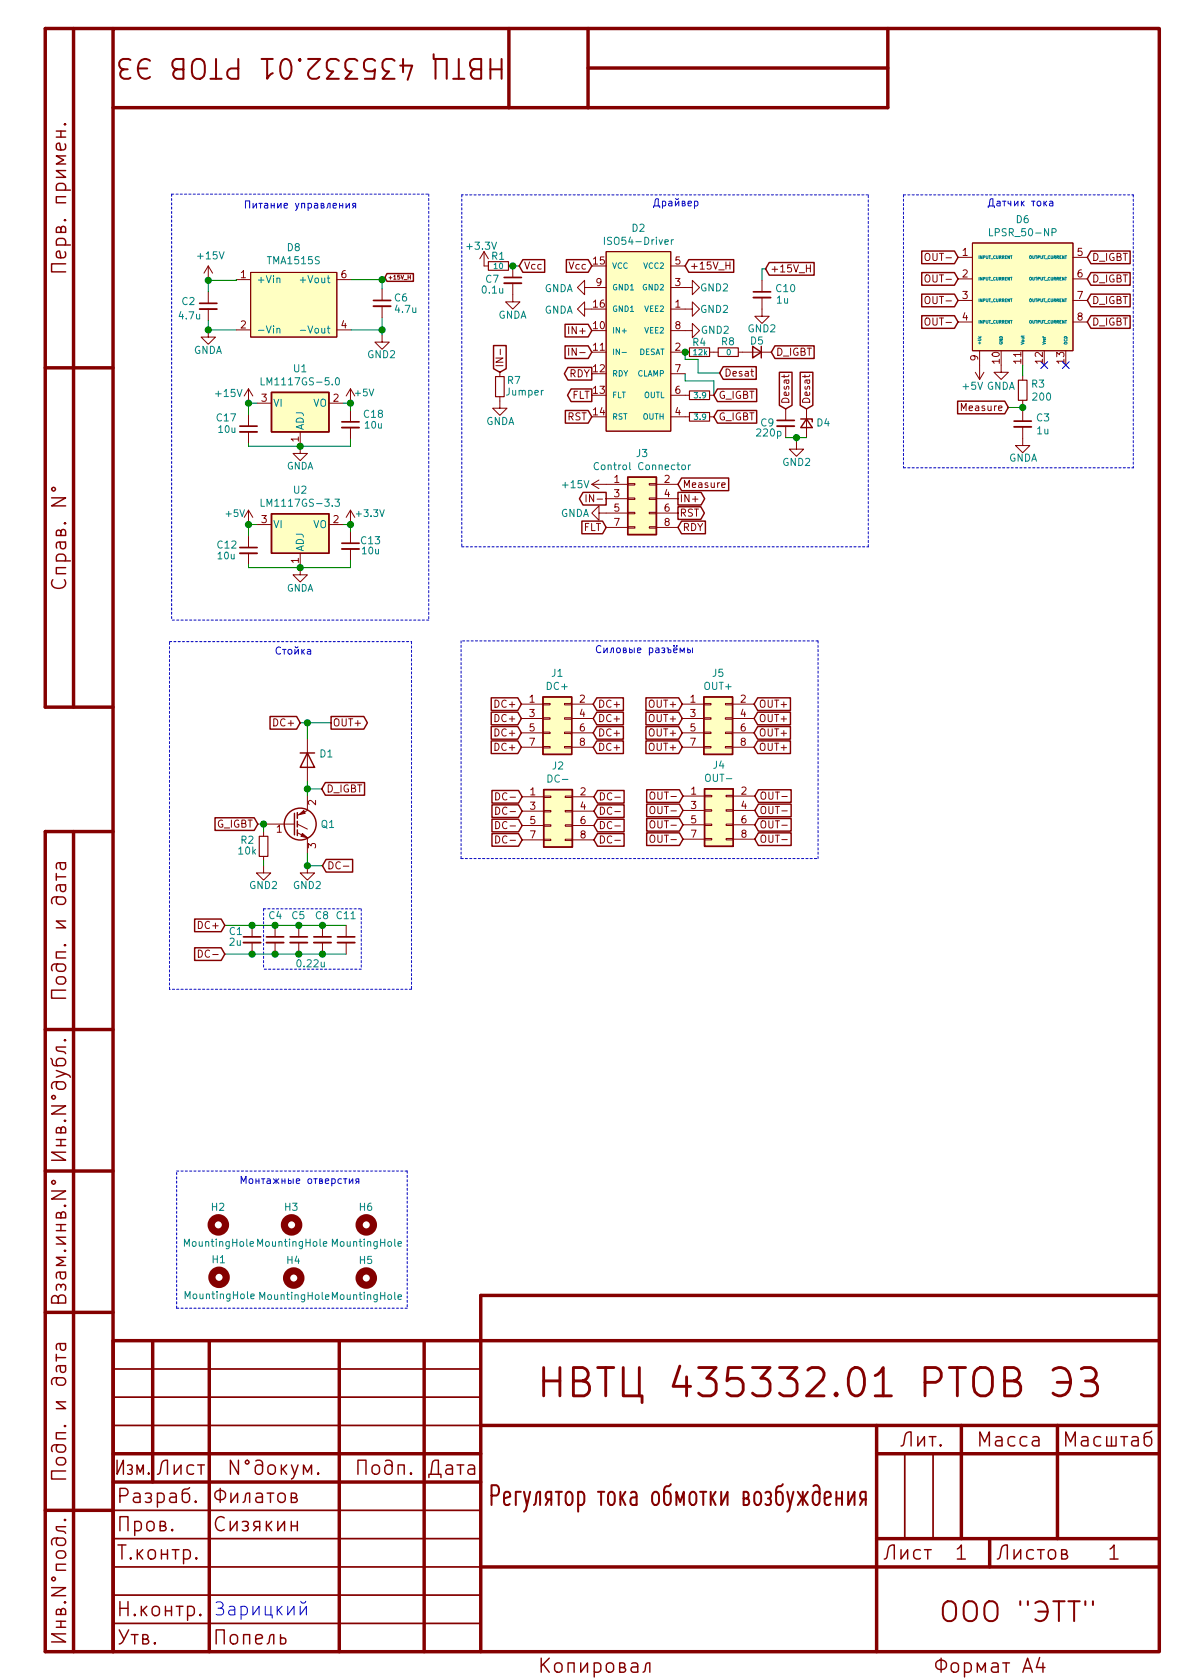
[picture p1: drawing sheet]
EESchema Schematic File Version 4
EELAYER 30 0
EELAYER END
$Descr A4 8268 11693 portrait
encoding utf-8
Sheet 1 1
Title "Регулятор тока обмотки возбуждения"
Date "2021-12-14"
Rev ""
Comp "ООО \"ЭТТ\""
Comment1 "НВТЦ 435332.01 РТОВ ЭЗ"
Comment2 "Филатов"
Comment3 "Сизякин"
Comment4 "Попель"
$EndDescr
$Comp
L Драйвер-IGBT-rescue:ISO54-Driver-Driver_SiC-rescue-Драйвер-IGBT-rescue-Драйвер-IGBT-rescue D2
U 1 1
P 4470 1600
F 0 "D2" H 4445 1615 50  0000 C CNN
F 1 "ISO54-Driver" H 4445 1524 50  0000 C CNN
F 2 "Package_SO:SOIC-16W_7.5x10.3mm_P1.27mm" H 4470 1600 50  0001 C CNN
F 3 "" H 4470 1600 50  0001 C CNN
	1    4470 1600
	1    0    0    -1  
$EndComp
$Comp
L Device:C_Small C7
U 1 1
P 3570 1950
F 0 "C7" H 3375 1960 50  0000 L CNN
F 1 "0.1u" H 3345 1885 50  0000 L CNN
F 2 "Capacitor_SMD:C_0603_1608Metric_Pad1.05x0.95mm_HandSolder" H 3570 1950 50  0001 C CNN
F 3 "~" H 3570 1950 50  0001 C CNN
	1    3570 1950
	1    0    0    -1  
$EndComp
$Comp
L Device:C_Small C10
U 1 1
P 5305 2050
F 0 "C10" H 5395 2095 50  0000 L CNN
F 1 "1u" H 5400 2015 50  0000 L CNN
F 2 "Capacitor_SMD:C_0603_1608Metric_Pad1.05x0.95mm_HandSolder" H 5305 2050 50  0001 C CNN
F 3 "~" H 5305 2050 50  0001 C CNN
	1    5305 2050
	1    0    0    -1  
$EndComp
$Comp
L Device:C_Small C9
U 1 1
P 5470 2945
F 0 "C9" H 5290 2950 50  0000 L CNN
F 1 "220p" H 5450 2880 50  0000 R CNN
F 2 "Capacitor_SMD:C_0603_1608Metric_Pad1.05x0.95mm_HandSolder" H 5470 2945 50  0001 C CNN
F 3 "~" H 5470 2945 50  0001 C CNN
	1    5470 2945
	1    0    0    -1  
$EndComp
$Comp
L Device:R_Small R1
U 1 1
P 3470 1850
F 0 "R1" V 3535 1800 50  0000 L CNN
F 1 "10" V 3465 1850 39  0000 C CNN
F 2 "Resistor_SMD:R_0805_2012Metric_Pad1.15x1.40mm_HandSolder" H 3470 1850 50  0001 C CNN
F 3 "~" H 3470 1850 50  0001 C CNN
	1    3470 1850
	0    -1   -1   0   
$EndComp
$Comp
L Device:R_Small R5
U 1 1
P 4870 2750
F 0 "R5" H 4929 2796 50  0001 L CNN
F 1 "3.9" V 4865 2745 39  0000 C CNN
F 2 "Resistor_SMD:R_1206_3216Metric_Pad1.42x1.75mm_HandSolder" H 4870 2750 50  0001 C CNN
F 3 "~" H 4870 2750 50  0001 C CNN
	1    4870 2750
	0    -1   -1   0   
$EndComp
$Comp
L Device:R_Small R6
U 1 1
P 4870 2900
F 0 "R6" H 4929 2946 50  0001 L CNN
F 1 "3.9" V 4865 2895 39  0000 C CNN
F 2 "Resistor_SMD:R_1206_3216Metric_Pad1.42x1.75mm_HandSolder" H 4870 2900 50  0001 C CNN
F 3 "~" H 4870 2900 50  0001 C CNN
	1    4870 2900
	0    -1   -1   0   
$EndComp
$Comp
L Device:D_Zener_Small D4
U 1 1
P 5615 2945
F 0 "D4" V 5610 3010 50  0000 L CNN
F 1 "BZT52C10-7-F" V 5690 2985 28  0001 L CNN
F 2 "Diode_SMD:D_SOD-123" V 5615 2945 50  0001 C CNN
F 3 "~" V 5615 2945 50  0001 C CNN
	1    5615 2945
	0    1    1    0   
$EndComp
Wire Wire Line
	5470 3045 5545 3045
Text GLabel 4120 2600 0    50   Output ~ 0
RDY
Text GLabel 4120 2750 0    50   Output ~ 0
FLT
Text GLabel 4120 2900 0    50   Input ~ 0
RST
Text GLabel 4720 3670 2    50   Input ~ 0
RDY
Text GLabel 4220 3670 0    50   Input ~ 0
FLT
Text GLabel 4720 3570 2    50   Output ~ 0
RST
Text GLabel 4770 1850 2    50   Input ~ 0
+15V_H
Wire Wire Line
	5545 3075 5545 3045
Connection ~ 5545 3045
Wire Wire Line
	5545 3045 5615 3045
$Comp
L power:GND2 #PWR015
U 1 1
P 4770 2150
F 0 "#PWR015" H 4770 1900 50  0001 C CNN
F 1 "GND2" V 4765 1945 50  0000 C CNN
F 2 "" H 4770 2150 50  0001 C CNN
F 3 "" H 4770 2150 50  0001 C CNN
	1    4770 2150
	0    -1   -1   0   
$EndComp
$Comp
L power:GND2 #PWR016
U 1 1
P 5545 3075
F 0 "#PWR016" H 5545 2825 50  0001 C CNN
F 1 "GND2" H 5650 2935 50  0000 R CNN
F 2 "" H 5545 3075 50  0001 C CNN
F 3 "" H 5545 3075 50  0001 C CNN
	1    5545 3075
	1    0    0    -1  
$EndComp
Text GLabel 2680 1930 2    28   Input ~ 0
+15V_H
$Comp
L Device:C_Small C2
U 1 1
P 1450 2130
F 0 "C2" H 1260 2165 50  0000 L CNN
F 1 "4.7u" H 1235 2065 50  0000 L CNN
F 2 "Capacitor_SMD:C_1210_3225Metric_Pad1.42x2.65mm_HandSolder" H 1450 2130 50  0001 C CNN
F 3 "~" H 1450 2130 50  0001 C CNN
	1    1450 2130
	1    0    0    -1  
$EndComp
$Comp
L Mechanical:MountingHole H2
U 1 1
P 1520 8525
F 0 "H2" H 1465 8650 50  0000 L CNN
F 1 "MountingHole" H 1270 8400 50  0000 L CNN
F 2 "MountingHole:MountingHole_3mm" H 1520 8525 50  0001 C CNN
F 3 "~" H 1520 8525 50  0001 C CNN
	1    1520 8525
	1    0    0    -1  
$EndComp
$Comp
L Device:C_Small C6
U 1 1
P 2660 2110
F 0 "C6" H 2740 2150 50  0000 L CNN
F 1 "4.7u" H 2740 2070 50  0000 L CNN
F 2 "Capacitor_SMD:C_1210_3225Metric_Pad1.42x2.65mm_HandSolder" H 2660 2110 50  0001 C CNN
F 3 "~" H 2660 2110 50  0001 C CNN
	1    2660 2110
	1    0    0    -1  
$EndComp
Wire Wire Line
	2660 2010 2660 1945
Text GLabel 4970 2750 2    50   Input ~ 0
G_IGBT
Text GLabel 5370 2450 2    50   Input ~ 0
D_IGBT
Text GLabel 4720 3370 2    50   Input ~ 0
Measure
$Comp
L power:GNDA #PWR031
U 1 1
P 3570 2050
F 0 "#PWR031" H 3570 1800 50  0001 C CNN
F 1 "GNDA" H 3670 1910 50  0000 R CNN
F 2 "" H 3570 2050 50  0001 C CNN
F 3 "" H 3570 2050 50  0001 C CNN
	1    3570 2050
	1    0    0    -1  
$EndComp
$Comp
L power:GNDA #PWR04
U 1 1
P 1450 2295
F 0 "#PWR04" H 1450 2045 50  0001 C CNN
F 1 "GNDA" H 1550 2155 50  0000 R CNN
F 2 "" H 1450 2295 50  0001 C CNN
F 3 "" H 1450 2295 50  0001 C CNN
	1    1450 2295
	1    0    0    -1  
$EndComp
Text GLabel 4720 3470 2    50   Output ~ 0
IN+
Text GLabel 4220 3470 0    50   Output ~ 0
IN-
Wire Wire Line
	2660 1930 2680 1930
Wire Wire Line
	2660 2210 2660 2295
$Comp
L power:+15V #PWR03
U 1 1
P 1450 1950
F 0 "#PWR03" H 1450 1800 50  0001 C CNN
F 1 "+15V" H 1465 2123 50  0000 C CNN
F 2 "" H 1450 1950 50  0001 C CNN
F 3 "" H 1450 1950 50  0001 C CNN
	1    1450 1950
	1    0    0    -1  
$EndComp
$Comp
L Device:C_Small C18
U 1 1
P 2440 2955
F 0 "C18" H 2525 3030 50  0000 L CNN
F 1 "10u" H 2670 2955 47  0000 R CNN
F 2 "Capacitor_SMD:C_0805_2012Metric_Pad1.15x1.40mm_HandSolder" H 2440 2955 50  0001 C CNN
F 3 "~" H 2440 2955 50  0001 C CNN
	1    2440 2955
	1    0    0    -1  
$EndComp
$Comp
L Device:C_Small C17
U 1 1
P 1730 2985
F 0 "C17" H 1500 3065 50  0000 L CNN
F 1 "10u" H 1650 2985 47  0000 R CNN
F 2 "Capacitor_SMD:C_0805_2012Metric_Pad1.15x1.40mm_HandSolder" H 1730 2985 50  0001 C CNN
F 3 "~" H 1730 2985 50  0001 C CNN
	1    1730 2985
	1    0    0    -1  
$EndComp
Wire Wire Line
	1730 2885 1730 2805
Wire Wire Line
	1730 2805 1790 2805
Wire Wire Line
	1730 3085 1730 3105
Wire Wire Line
	1730 3105 2090 3105
Wire Wire Line
	2390 2805 2440 2805
Wire Wire Line
	2440 2805 2440 2855
Wire Wire Line
	2440 3055 2440 3105
Wire Wire Line
	2440 3105 2090 3105
Connection ~ 2090 3105
$Comp
L power:+15V #PWR039
U 1 1
P 1730 2805
F 0 "#PWR039" H 1730 2655 50  0001 C CNN
F 1 "+15V" H 1590 2875 50  0000 C CNN
F 2 "" H 1730 2805 50  0001 C CNN
F 3 "" H 1730 2805 50  0001 C CNN
	1    1730 2805
	1    0    0    -1  
$EndComp
$Comp
L power:GNDA #PWR040
U 1 1
P 2090 3105
F 0 "#PWR040" H 2090 2855 50  0001 C CNN
F 1 "GNDA" H 2185 2970 47  0000 R CNN
F 2 "" H 2090 3105 50  0001 C CNN
F 3 "" H 2090 3105 50  0001 C CNN
	1    2090 3105
	1    0    0    -1  
$EndComp
$Comp
L power:+5V #PWR041
U 1 1
P 2440 2805
F 0 "#PWR041" H 2440 2655 50  0001 C CNN
F 1 "+5V" H 2535 2880 47  0000 C CNN
F 2 "" H 2440 2805 50  0001 C CNN
F 3 "" H 2440 2805 50  0001 C CNN
	1    2440 2805
	1    0    0    -1  
$EndComp
$Comp
L power:+15V #PWR01
U 1 1
P 4220 3370
F 0 "#PWR01" H 4220 3220 50  0001 C CNN
F 1 "+15V" V 4215 3585 50  0000 C CNN
F 2 "" H 4220 3370 50  0001 C CNN
F 3 "" H 4220 3370 50  0001 C CNN
	1    4220 3370
	0    -1   -1   0   
$EndComp
$Comp
L power:GND2 #PWR08
U 1 1
P 2660 2330
F 0 "#PWR08" H 2660 2080 50  0001 C CNN
F 1 "GND2" H 2760 2195 50  0000 R CNN
F 2 "" H 2660 2330 50  0001 C CNN
F 3 "" H 2660 2330 50  0001 C CNN
	1    2660 2330
	1    0    0    -1  
$EndComp
Connection ~ 1730 2805
Connection ~ 2440 2805
Text GLabel 4120 2300 0    50   Input ~ 0
IN+
Text GLabel 4120 2450 0    50   Input ~ 0
IN-
$Comp
L Драйвер-IGBT-rescue:LPSR_50-NP-LPSR-cache-Драйвер-IGBT-rescue-Драйвер-IGBT-rescue D6
U 1 1
P 7120 1490
F 0 "D6" H 7120 1455 50  0000 C CNN
F 1 "LPSR_50-NP" H 7120 1364 50  0000 C CNN
F 2 "LPSR:LPSR_50" H 7120 1490 50  0001 C CNN
F 3 "" H 7120 1490 50  0001 C CNN
	1    7120 1490
	1    0    0    -1  
$EndComp
$Comp
L power:GNDA #PWR06
U 1 1
P 6970 2540
F 0 "#PWR06" H 6970 2290 50  0001 C CNN
F 1 "GNDA" H 7070 2395 50  0000 R CNN
F 2 "" H 6970 2540 50  0001 C CNN
F 3 "" H 6970 2540 50  0001 C CNN
	1    6970 2540
	1    0    0    -1  
$EndComp
NoConn ~ 7420 2540
NoConn ~ 7270 2540
$Comp
L power:+5V #PWR05
U 1 1
P 6820 2540
F 0 "#PWR05" H 6820 2390 50  0001 C CNN
F 1 "+5V" H 6870 2690 50  0000 C CNN
F 2 "" H 6820 2540 50  0001 C CNN
F 3 "" H 6820 2540 50  0001 C CNN
	1    6820 2540
	-1   0    0    1   
$EndComp
Text GLabel 7020 2835 0    50   Input ~ 0
Measure
$Comp
L Device:R_Small R3
U 1 1
P 7120 2715
F 0 "R3" H 7175 2760 50  0000 L CNN
F 1 "200" H 7179 2670 50  0000 L CNN
F 2 "Resistor_SMD:R_0805_2012Metric_Pad1.15x1.40mm_HandSolder" H 7120 2715 50  0001 C CNN
F 3 "~" H 7120 2715 50  0001 C CNN
	1    7120 2715
	1    0    0    -1  
$EndComp
Wire Wire Line
	7120 2540 7120 2615
$Comp
L Device:C_Small C3
U 1 1
P 7120 2950
F 0 "C3" H 7210 2995 50  0000 L CNN
F 1 "1u" H 7212 2905 50  0000 L CNN
F 2 "Capacitor_SMD:C_0805_2012Metric_Pad1.15x1.40mm_HandSolder" H 7120 2950 50  0001 C CNN
F 3 "~" H 7120 2950 50  0001 C CNN
	1    7120 2950
	1    0    0    -1  
$EndComp
Wire Wire Line
	7120 2815 7120 2835
$Comp
L power:GNDA #PWR010
U 1 1
P 7120 3050
F 0 "#PWR010" H 7120 2800 50  0001 C CNN
F 1 "GNDA" H 7225 2915 50  0000 R CNN
F 2 "" H 7120 3050 50  0001 C CNN
F 3 "" H 7120 3050 50  0001 C CNN
	1    7120 3050
	1    0    0    -1  
$EndComp
Wire Wire Line
	7020 2835 7120 2835
Connection ~ 7120 2835
Wire Wire Line
	7120 2835 7120 2850
$Comp
L Mechanical:MountingHole H3
U 1 1
P 2030 8525
F 0 "H3" H 1975 8650 50  0000 L CNN
F 1 "MountingHole" H 1780 8400 50  0000 L CNN
F 2 "MountingHole:MountingHole_3mm" H 2030 8525 50  0001 C CNN
F 3 "~" H 2030 8525 50  0001 C CNN
	1    2030 8525
	1    0    0    -1  
$EndComp
$Comp
L Mechanical:MountingHole H4
U 1 1
P 2045 8895
F 0 "H4" H 1990 9020 50  0000 L CNN
F 1 "MountingHole" H 1795 8770 50  0000 L CNN
F 2 "MountingHole:MountingHole_3mm" H 2045 8895 50  0001 C CNN
F 3 "~" H 2045 8895 50  0001 C CNN
	1    2045 8895
	1    0    0    -1  
$EndComp
$Comp
L Mechanical:MountingHole H1
U 1 1
P 1525 8890
F 0 "H1" H 1470 9015 50  0000 L CNN
F 1 "MountingHole" H 1275 8765 50  0000 L CNN
F 2 "MountingHole:MountingHole_3mm" H 1525 8890 50  0001 C CNN
F 3 "~" H 1525 8890 50  0001 C CNN
	1    1525 8890
	1    0    0    -1  
$EndComp
$Comp
L power:GNDA #PWR012
U 1 1
P 4220 3570
F 0 "#PWR012" H 4220 3320 50  0001 C CNN
F 1 "GNDA" V 4220 3455 50  0000 R CNN
F 2 "" H 4220 3570 50  0001 C CNN
F 3 "" H 4220 3570 50  0001 C CNN
	1    4220 3570
	0    1    1    0   
$EndComp
$Comp
L Device:R_Small R7
U 1 1
P 3480 2690
F 0 "R7" H 3330 2650 50  0000 L CNN
F 1 "Jumper" H 3305 2730 50  0000 C CNN
F 2 "Resistor_SMD:R_0805_2012Metric_Pad1.15x1.40mm_HandSolder" H 3480 2690 50  0001 C CNN
F 3 "~" H 3480 2690 50  0001 C CNN
	1    3480 2690
	-1   0    0    1   
$EndComp
$Comp
L power:GNDA #PWR013
U 1 1
P 3480 2790
F 0 "#PWR013" H 3480 2540 50  0001 C CNN
F 1 "GNDA" H 3585 2650 50  0000 R CNN
F 2 "" H 3480 2790 50  0001 C CNN
F 3 "" H 3480 2790 50  0001 C CNN
	1    3480 2790
	1    0    0    -1  
$EndComp
$Comp
L Connector_Generic:Conn_02x04_Odd_Even J3
U 1 1
P 4420 3470
F 0 "J3" H 4470 3787 50  0000 C CNN
F 1 "Control Connector" H 4470 3696 50  0000 C CNN
F 2 "Connector_Molex:Molex_Micro-Fit_3.0_43045-0800_2x04_P3.00mm_Horizontal" H 4420 3470 50  0001 C CNN
F 3 "~" H 4420 3470 50  0001 C CNN
	1    4420 3470
	1    0    0    -1  
$EndComp
$Comp
L Mechanical:MountingHole H5
U 1 1
P 2550 8895
F 0 "H5" H 2495 9020 50  0000 L CNN
F 1 "MountingHole" H 2300 8770 50  0000 L CNN
F 2 "MountingHole:MountingHole_3mm" H 2550 8895 50  0001 C CNN
F 3 "~" H 2550 8895 50  0001 C CNN
	1    2550 8895
	1    0    0    -1  
$EndComp
$Comp
L Mechanical:MountingHole H6
U 1 1
P 2550 8525
F 0 "H6" H 2495 8650 50  0000 L CNN
F 1 "MountingHole" H 2300 8400 50  0000 L CNN
F 2 "MountingHole:MountingHole_3mm" H 2550 8525 50  0001 C CNN
F 3 "~" H 2550 8525 50  0001 C CNN
	1    2550 8525
	1    0    0    -1  
$EndComp
$Comp
L Connector_Generic:Conn_02x04_Odd_Even J2
U 1 1
P 3835 5645
F 0 "J2" H 3885 5962 50  0000 C CNN
F 1 "DC-" H 3885 5871 50  0000 C CNN
F 2 "Connector_Molex:Molex_Micro-Fit_3.0_43045-0800_2x04_P3.00mm_Horizontal" H 3835 5645 50  0001 C CNN
F 3 "~" H 3835 5645 50  0001 C CNN
	1    3835 5645
	1    0    0    -1  
$EndComp
$Comp
L Connector_Generic:Conn_02x04_Odd_Even J1
U 1 1
P 3830 5000
F 0 "J1" H 3880 5317 50  0000 C CNN
F 1 "DC+" H 3880 5226 50  0000 C CNN
F 2 "Connector_Molex:Molex_Micro-Fit_3.0_43045-0800_2x04_P3.00mm_Horizontal" H 3830 5000 50  0001 C CNN
F 3 "~" H 3830 5000 50  0001 C CNN
	1    3830 5000
	1    0    0    -1  
$EndComp
$Comp
L Connector_Generic:Conn_02x04_Odd_Even J4
U 1 1
P 4955 5640
F 0 "J4" H 5005 5957 50  0000 C CNN
F 1 "OUT-" H 5005 5866 50  0000 C CNN
F 2 "Connector_Molex:Molex_Micro-Fit_3.0_43045-0800_2x04_P3.00mm_Horizontal" H 4955 5640 50  0001 C CNN
F 3 "~" H 4955 5640 50  0001 C CNN
	1    4955 5640
	1    0    0    -1  
$EndComp
Wire Notes Line
	1195 1350 2985 1350
Text Notes 1695 1460 0    50   ~ 0
Питание управления
Text GLabel 5250 4900 2    50   Input ~ 0
OUT+
$Comp
L Connector_Generic:Conn_02x04_Odd_Even J5
U 1 1
P 4950 5000
F 0 "J5" H 5000 5317 50  0000 C CNN
F 1 "OUT+" H 5000 5226 50  0000 C CNN
F 2 "Connector_Molex:Molex_Micro-Fit_3.0_43045-0800_2x04_P3.00mm_Horizontal" H 4950 5000 50  0001 C CNN
F 3 "~" H 4950 5000 50  0001 C CNN
	1    4950 5000
	1    0    0    -1  
$EndComp
Text GLabel 5250 5000 2    50   Input ~ 0
OUT+
Text GLabel 5250 5100 2    50   Input ~ 0
OUT+
Text GLabel 5250 5200 2    50   Input ~ 0
OUT+
Text GLabel 4750 5200 0    50   Input ~ 0
OUT+
Text GLabel 4750 5100 0    50   Input ~ 0
OUT+
Text GLabel 4750 5000 0    50   Input ~ 0
OUT+
Text GLabel 4750 4900 0    50   Input ~ 0
OUT+
Text GLabel 3635 5545 0    50   Input ~ 0
DC-
Text GLabel 3635 5645 0    50   Input ~ 0
DC-
Text GLabel 3635 5745 0    50   Input ~ 0
DC-
Text GLabel 3635 5845 0    50   Input ~ 0
DC-
Text GLabel 4135 5845 2    50   Input ~ 0
DC-
Text GLabel 4135 5745 2    50   Input ~ 0
DC-
Text GLabel 4135 5645 2    50   Input ~ 0
DC-
Text GLabel 4135 5545 2    50   Input ~ 0
DC-
Text GLabel 4755 5540 0    50   Input ~ 0
OUT-
Text GLabel 4755 5640 0    50   Input ~ 0
OUT-
Text GLabel 4755 5740 0    50   Input ~ 0
OUT-
Text GLabel 4755 5840 0    50   Input ~ 0
OUT-
Text GLabel 5255 5840 2    50   Input ~ 0
OUT-
Text GLabel 5255 5740 2    50   Input ~ 0
OUT-
Text GLabel 5255 5640 2    50   Input ~ 0
OUT-
Text GLabel 5255 5540 2    50   Input ~ 0
OUT-
Text GLabel 6670 1790 0    50   Input ~ 0
OUT-
Text GLabel 6670 1940 0    50   Input ~ 0
OUT-
Text GLabel 6670 2090 0    50   Input ~ 0
OUT-
Text GLabel 6670 2240 0    50   Input ~ 0
OUT-
Wire Notes Line
	6290 1355 6290 3255
Text Notes 6870 1445 0    50   ~ 0
Датчик тока\n
Wire Notes Line
	3210 5975 5695 5975
Wire Notes Line
	5695 5975 5695 4460
Wire Notes Line
	5695 4460 3210 4460
Wire Notes Line
	3210 4460 3210 5975
Text Notes 4140 4555 0    50   ~ 0
Силовые разъёмы
Text GLabel 3480 2590 1    50   Input ~ 0
IN-
$Comp
L power:GNDA #PWR0101
U 1 1
P 4120 2000
F 0 "#PWR0101" H 4120 1750 50  0001 C CNN
F 1 "GNDA" V 4125 1872 50  0000 R CNN
F 2 "" H 4120 2000 50  0001 C CNN
F 3 "" H 4120 2000 50  0001 C CNN
	1    4120 2000
	0    1    1    0   
$EndComp
$Comp
L power:GNDA #PWR0102
U 1 1
P 4120 2150
F 0 "#PWR0102" H 4120 1900 50  0001 C CNN
F 1 "GNDA" V 4125 2022 50  0000 R CNN
F 2 "" H 4120 2150 50  0001 C CNN
F 3 "" H 4120 2150 50  0001 C CNN
	1    4120 2150
	0    1    1    0   
$EndComp
Text GLabel 4120 1850 0    50   Input ~ 0
Vcc
Text GLabel 3615 1850 2    50   Input ~ 0
Vcc
Wire Wire Line
	3570 1850 3615 1850
Connection ~ 3570 1850
Text GLabel 4970 2900 2    50   Input ~ 0
G_IGBT
Text GLabel 5010 2595 2    50   Input ~ 0
Desat
Wire Wire Line
	5010 2595 4860 2595
Wire Wire Line
	4860 2595 4860 2500
Wire Wire Line
	4860 2500 4770 2500
Wire Wire Line
	4770 2500 4770 2450
Connection ~ 4770 2450
Text GLabel 5615 2845 1    50   Input ~ 0
Desat
Text GLabel 5470 2845 1    50   Input ~ 0
Desat
$Comp
L power:GND2 #PWR0103
U 1 1
P 4770 2000
F 0 "#PWR0103" H 4770 1750 50  0001 C CNN
F 1 "GND2" V 4765 1795 50  0000 C CNN
F 2 "" H 4770 2000 50  0001 C CNN
F 3 "" H 4770 2000 50  0001 C CNN
	1    4770 2000
	0    -1   -1   0   
$EndComp
$Comp
L power:GND2 #PWR0104
U 1 1
P 4770 2300
F 0 "#PWR0104" H 4770 2050 50  0001 C CNN
F 1 "GND2" V 4770 2090 50  0000 C CNN
F 2 "" H 4770 2300 50  0001 C CNN
F 3 "" H 4770 2300 50  0001 C CNN
	1    4770 2300
	0    -1   -1   0   
$EndComp
$Comp
L power:GND2 #PWR0105
U 1 1
P 5305 2150
F 0 "#PWR0105" H 5305 1900 50  0001 C CNN
F 1 "GND2" H 5305 2015 50  0000 C CNN
F 2 "" H 5305 2150 50  0001 C CNN
F 3 "" H 5305 2150 50  0001 C CNN
	1    5305 2150
	1    0    0    -1  
$EndComp
Text GLabel 5330 1870 2    50   Input ~ 0
+15V_H
Wire Wire Line
	5305 1950 5305 1870
Wire Wire Line
	5305 1870 5330 1870
Wire Notes Line
	6045 3805 6045 1355
Wire Notes Line
	6045 1355 3215 1355
Wire Notes Line
	3215 1355 3215 3805
Wire Notes Line
	3215 3805 6045 3805
Text Notes 4540 1445 0    50   ~ 0
Драйвер
Wire Notes Line
	1230 8150 2835 8150
Wire Notes Line
	2835 8150 2835 9105
Wire Notes Line
	2835 9105 1230 9105
Wire Notes Line
	1230 9105 1230 8150
Text Notes 1665 8250 0    50   ~ 0
Монтажные отверстия
Wire Wire Line
	1450 1950 1645 1950
Wire Wire Line
	1645 1950 1645 1945
Wire Wire Line
	1450 2030 1450 1950
Connection ~ 1450 1950
Wire Wire Line
	1450 2230 1450 2295
Wire Wire Line
	1645 2295 1450 2295
Connection ~ 1450 2295
Wire Wire Line
	2445 1945 2660 1945
Connection ~ 2660 1945
Wire Wire Line
	2660 1945 2660 1930
Wire Wire Line
	2445 2295 2660 2295
Connection ~ 2660 2295
Wire Wire Line
	2660 2295 2660 2330
$Comp
L Device:D_Small D5
U 1 1
P 5270 2450
F 0 "D5" H 5270 2375 50  0000 C CNN
F 1 "MURS360T3G" H 5265 2525 28  0001 C CNN
F 2 "Diode_SMD:D_SMC" V 5270 2450 50  0001 C CNN
F 3 "~" V 5270 2450 50  0001 C CNN
	1    5270 2450
	-1   0    0    1   
$EndComp
$Comp
L Device:R_Small R4
U 1 1
P 4870 2450
F 0 "R4" V 4935 2400 50  0000 L CNN
F 1 "12k" V 4865 2445 39  0000 C CNN
F 2 "Resistor_SMD:R_0805_2012Metric_Pad1.15x1.40mm_HandSolder" H 4870 2450 50  0001 C CNN
F 3 "~" H 4870 2450 50  0001 C CNN
	1    4870 2450
	0    -1   -1   0   
$EndComp
Wire Wire Line
	4770 2600 4770 2650
Wire Wire Line
	4770 2650 4970 2650
Wire Wire Line
	4970 2650 4970 2750
$Comp
L Regulator_Linear:LM1117-ADJ U1
U 1 1
P 2090 2805
F 0 "U1" H 2090 3047 50  0000 C CNN
F 1 "LM1117GS-5.0" H 2090 2956 50  0000 C CNN
F 2 "Package_TO_SOT_SMD:SOT-223" H 2090 2805 50  0001 C CNN
F 3 "http://www.ti.com/lit/ds/symlink/lm1117.pdf" H 2090 2805 50  0001 C CNN
	1    2090 2805
	1    0    0    -1  
$EndComp
Text GLabel 7570 1790 2    50   Input ~ 0
D_IGBT
Text GLabel 7570 1940 2    50   Input ~ 0
D_IGBT
Text GLabel 7570 2090 2    50   Input ~ 0
D_IGBT
Text GLabel 7570 2240 2    50   Input ~ 0
D_IGBT
Wire Notes Line
	7890 1355 7890 3255
Wire Notes Line
	6290 3255 7890 3255
Wire Notes Line
	6290 1355 7890 1355
Text GLabel 3630 4900 0    50   Input ~ 0
DC+
Text GLabel 3630 5000 0    50   Input ~ 0
DC+
Text GLabel 3630 5100 0    50   Input ~ 0
DC+
Text GLabel 3630 5200 0    50   Input ~ 0
DC+
Text GLabel 4130 4900 2    50   Input ~ 0
DC+
Text GLabel 4130 5000 2    50   Input ~ 0
DC+
Text GLabel 4130 5100 2    50   Input ~ 0
DC+
Text GLabel 4130 5200 2    50   Input ~ 0
DC+
$Comp
L Device:C_Small C13
U 1 1
P 2440 3800
F 0 "C13" H 2505 3840 50  0000 L CNN
F 1 "10u" H 2650 3770 47  0000 R CNN
F 2 "Capacitor_SMD:C_0805_2012Metric_Pad1.15x1.40mm_HandSolder" H 2440 3800 50  0001 C CNN
F 3 "~" H 2440 3800 50  0001 C CNN
	1    2440 3800
	1    0    0    -1  
$EndComp
$Comp
L Device:C_Small C12
U 1 1
P 1730 3830
F 0 "C12" H 1505 3870 50  0000 L CNN
F 1 "10u" H 1645 3795 47  0000 R CNN
F 2 "Capacitor_SMD:C_0805_2012Metric_Pad1.15x1.40mm_HandSolder" H 1730 3830 50  0001 C CNN
F 3 "~" H 1730 3830 50  0001 C CNN
	1    1730 3830
	1    0    0    -1  
$EndComp
Wire Wire Line
	1730 3730 1730 3650
Wire Wire Line
	1730 3650 1790 3650
Wire Wire Line
	1730 3930 1730 3950
Wire Wire Line
	1730 3950 2090 3950
Wire Wire Line
	2390 3650 2440 3650
Wire Wire Line
	2440 3650 2440 3700
Wire Wire Line
	2440 3900 2440 3950
Wire Wire Line
	2440 3950 2090 3950
Connection ~ 2090 3950
$Comp
L power:GNDA #PWR07
U 1 1
P 2090 3950
F 0 "#PWR07" H 2090 3700 50  0001 C CNN
F 1 "GNDA" H 2185 3810 47  0000 R CNN
F 2 "" H 2090 3950 50  0001 C CNN
F 3 "" H 2090 3950 50  0001 C CNN
	1    2090 3950
	1    0    0    -1  
$EndComp
$Comp
L power:+5V #PWR02
U 1 1
P 1730 3650
F 0 "#PWR02" H 1730 3500 50  0001 C CNN
F 1 "+5V" H 1635 3730 47  0000 C CNN
F 2 "" H 1730 3650 50  0001 C CNN
F 3 "" H 1730 3650 50  0001 C CNN
	1    1730 3650
	1    0    0    -1  
$EndComp
$Comp
L Regulator_Linear:LM1117-ADJ U2
U 1 1
P 2090 3650
F 0 "U2" H 2090 3892 50  0000 C CNN
F 1 "LM1117GS-3.3" H 2090 3801 50  0000 C CNN
F 2 "Package_TO_SOT_SMD:SOT-223" H 2090 3650 50  0001 C CNN
F 3 "http://www.ti.com/lit/ds/symlink/lm1117.pdf" H 2090 3650 50  0001 C CNN
	1    2090 3650
	1    0    0    -1  
$EndComp
Text GLabel 1565 6440 0    50   Input ~ 0
DC+
Text GLabel 2090 5030 0    50   Input ~ 0
DC+
Wire Wire Line
	2140 5490 2140 5535
Wire Wire Line
	2240 5490 2140 5490
Connection ~ 2140 5490
Wire Wire Line
	2140 5440 2140 5490
Wire Wire Line
	2140 5030 2305 5030
$Comp
L power:GND2 #PWR0109
U 1 1
P 2140 6025
F 0 "#PWR0109" H 2140 5775 50  0001 C CNN
F 1 "GND2" H 2140 5890 50  0000 C CNN
F 2 "" H 2140 6025 50  0001 C CNN
F 3 "" H 2140 6025 50  0001 C CNN
	1    2140 6025
	1    0    0    -1  
$EndComp
Wire Wire Line
	2140 5030 2140 5140
Connection ~ 2140 5030
Wire Wire Line
	2090 5030 2140 5030
$Comp
L Device:D D1
U 1 1
P 2140 5290
F 0 "D1" V 2094 5370 50  0000 L CNN
F 1 "VS-60EPF06-M3" V 2185 5370 50  0001 L CNN
F 2 "Package_TO_SOT_THT:TO-247-2_Vertical" H 2140 5290 50  0001 C CNN
F 3 "~" H 2140 5290 50  0001 C CNN
	1    2140 5290
	0    1    1    0   
$EndComp
$Comp
L power:GND2 #PWR0106
U 1 1
P 1835 6025
F 0 "#PWR0106" H 1835 5775 50  0001 C CNN
F 1 "GND2" H 1835 5890 50  0000 C CNN
F 2 "" H 1835 6025 50  0001 C CNN
F 3 "" H 1835 6025 50  0001 C CNN
	1    1835 6025
	1    0    0    -1  
$EndComp
Text Notes 1910 4565 0    50   ~ 0
Стойка\n
Wire Notes Line
	1180 6885 1180 4465
Wire Notes Line
	2865 6885 1180 6885
Wire Notes Line
	2865 4465 2865 6885
Wire Notes Line
	1180 4465 2865 4465
Text GLabel 1565 6640 0    50   Input ~ 0
DC-
Text GLabel 2245 6025 2    50   Input ~ 0
DC-
Wire Wire Line
	2140 6025 2245 6025
Connection ~ 2140 6025
Wire Wire Line
	2140 5935 2140 6025
Wire Wire Line
	1835 5990 1835 6025
Text GLabel 2305 5030 2    50   Output ~ 0
OUT+
$Comp
L Device:C_Small C11
U 1 1
P 2410 6540
F 0 "C11" H 2335 6710 50  0000 L CNN
F 1 "0.22u" H 2500 6545 50  0001 L CNN
F 2 "Capacitor_SMD:C_2220_5650Metric_Pad1.97x5.40mm_HandSolder" H 2410 6540 50  0001 C CNN
F 3 "~" H 2410 6540 50  0001 C CNN
	1    2410 6540
	1    0    0    -1  
$EndComp
Wire Wire Line
	2245 6640 2410 6640
Connection ~ 2245 6640
Wire Wire Line
	2245 6440 2410 6440
Connection ~ 2245 6440
$Comp
L Device:C_Small C8
U 1 1
P 2245 6540
F 0 "C8" H 2190 6710 50  0000 L CNN
F 1 "0.22u" H 2140 6365 50  0001 L CNN
F 2 "Capacitor_SMD:C_2220_5650Metric_Pad1.97x5.40mm_HandSolder" H 2245 6540 50  0001 C CNN
F 3 "~" H 2245 6540 50  0001 C CNN
	1    2245 6540
	1    0    0    -1  
$EndComp
Wire Wire Line
	2080 6640 2245 6640
Connection ~ 2080 6640
Wire Wire Line
	2080 6440 2245 6440
Connection ~ 2080 6440
$Comp
L Device:C_Small C5
U 1 1
P 2080 6540
F 0 "C5" H 2025 6710 50  0000 L CNN
F 1 "0.22u" H 2055 6375 50  0000 L CNN
F 2 "Capacitor_SMD:C_2220_5650Metric_Pad1.97x5.40mm_HandSolder" H 2080 6540 50  0001 C CNN
F 3 "~" H 2080 6540 50  0001 C CNN
	1    2080 6540
	1    0    0    -1  
$EndComp
Wire Wire Line
	2080 6640 1915 6640
Connection ~ 1915 6640
Wire Wire Line
	2080 6440 1915 6440
Connection ~ 1915 6440
$Comp
L Device:C_Small C4
U 1 1
P 1915 6540
F 0 "C4" H 1865 6710 50  0000 L CNN
F 1 "0.22u" H 1805 6360 50  0001 L CNN
F 2 "Capacitor_SMD:C_2220_5650Metric_Pad1.97x5.40mm_HandSolder" H 1915 6540 50  0001 C CNN
F 3 "~" H 1915 6540 50  0001 C CNN
	1    1915 6540
	1    0    0    -1  
$EndComp
Text GLabel 2240 5490 2    50   Input ~ 0
D_IGBT
Wire Wire Line
	1565 6640 1755 6640
Wire Wire Line
	1915 6640 1755 6640
Connection ~ 1755 6640
Wire Wire Line
	1565 6440 1755 6440
Wire Wire Line
	1755 6440 1915 6440
Connection ~ 1755 6440
Wire Wire Line
	1835 5790 1835 5735
$Comp
L Device:R_Small R2
U 1 1
P 1835 5890
F 0 "R2" H 1670 5935 50  0000 L CNN
F 1 "10k" H 1650 5860 50  0000 L CNN
F 2 "Resistor_SMD:R_0805_2012Metric_Pad1.15x1.40mm_HandSolder" H 1835 5890 50  0001 C CNN
F 3 "~" H 1835 5890 50  0001 C CNN
	1    1835 5890
	1    0    0    -1  
$EndComp
Text GLabel 1795 5735 0    50   Input ~ 0
G_IGBT
Wire Wire Line
	1835 5735 1840 5735
Wire Wire Line
	1795 5735 1835 5735
Connection ~ 1835 5735
$Comp
L Device:Q_NIGBT_GCE Q1
U 1 1
P 2040 5735
F 0 "Q1" H 2230 5735 50  0000 L CNN
F 1 "HGTG20N60A4" H 2230 5690 50  0001 L CNN
F 2 "Package_TO_SOT_THT:TO-247-3_Vertical" H 2240 5835 50  0001 C CNN
F 3 "~" H 2040 5735 50  0001 C CNN
	1    2040 5735
	1    0    0    -1  
$EndComp
Wire Notes Line
	2985 4315 1195 4315
Wire Notes Line
	2985 1350 2985 4315
Wire Notes Line
	1195 1350 1195 4315
Connection ~ 1730 3650
$Comp
L power:+3.3V #PWR09
U 1 1
P 2440 3650
F 0 "#PWR09" H 2440 3500 50  0001 C CNN
F 1 "+3.3V" H 2575 3730 47  0000 C CNN
F 2 "" H 2440 3650 50  0001 C CNN
F 3 "" H 2440 3650 50  0001 C CNN
	1    2440 3650
	1    0    0    -1  
$EndComp
Connection ~ 2440 3650
$Comp
L power:+3.3V #PWR011
U 1 1
P 3370 1850
F 0 "#PWR011" H 3370 1700 50  0001 C CNN
F 1 "+3.3V" H 3350 1990 50  0000 C CNN
F 2 "" H 3370 1850 50  0001 C CNN
F 3 "" H 3370 1850 50  0001 C CNN
	1    3370 1850
	1    0    0    -1  
$EndComp
$Comp
L Linear_Regulator:TMA1515S D8
U 1 1
P 2045 1695
F 0 "D8" H 2045 1670 50  0000 C CNN
F 1 "TMA1515S" H 2045 1579 50  0000 C CNN
F 2 "TRACO:TMA1515S" H 2045 1695 50  0001 C CNN
F 3 "" H 2045 1695 50  0001 C CNN
	1    2045 1695
	1    0    0    -1  
$EndComp
$Comp
L Device:R_Small R8
U 1 1
P 5070 2450
F 0 "R8" V 5140 2400 50  0000 L CNN
F 1 "0" V 5065 2445 39  0000 C CNN
F 2 "Diode_SMD:D_SOD-123" H 5070 2450 50  0001 C CNN
F 3 "~" H 5070 2450 50  0001 C CNN
	1    5070 2450
	0    -1   -1   0   
$EndComp
$Comp
L Device:C_Small C1
U 1 1
P 1755 6540
F 0 "C1" H 1590 6600 50  0000 L CNN
F 1 "2u" H 1590 6525 50  0000 L CNN
F 2 "Capacitor_THT:C_Rect_L31.5mm_W13.0mm_P27.50mm_MKS4" H 1755 6540 50  0001 C CNN
F 3 "~" H 1755 6540 50  0001 C CNN
	1    1755 6540
	1    0    0    -1  
$EndComp
Wire Notes Line
	1835 6325 2515 6325
Wire Notes Line
	2515 6325 2515 6730
Wire Notes Line
	2515 6745 1835 6745
Wire Notes Line
	1835 6730 1835 6325
Text Notes 1485 11255 0    91   ~ 0
Зарицкий
$EndSCHEMATC
